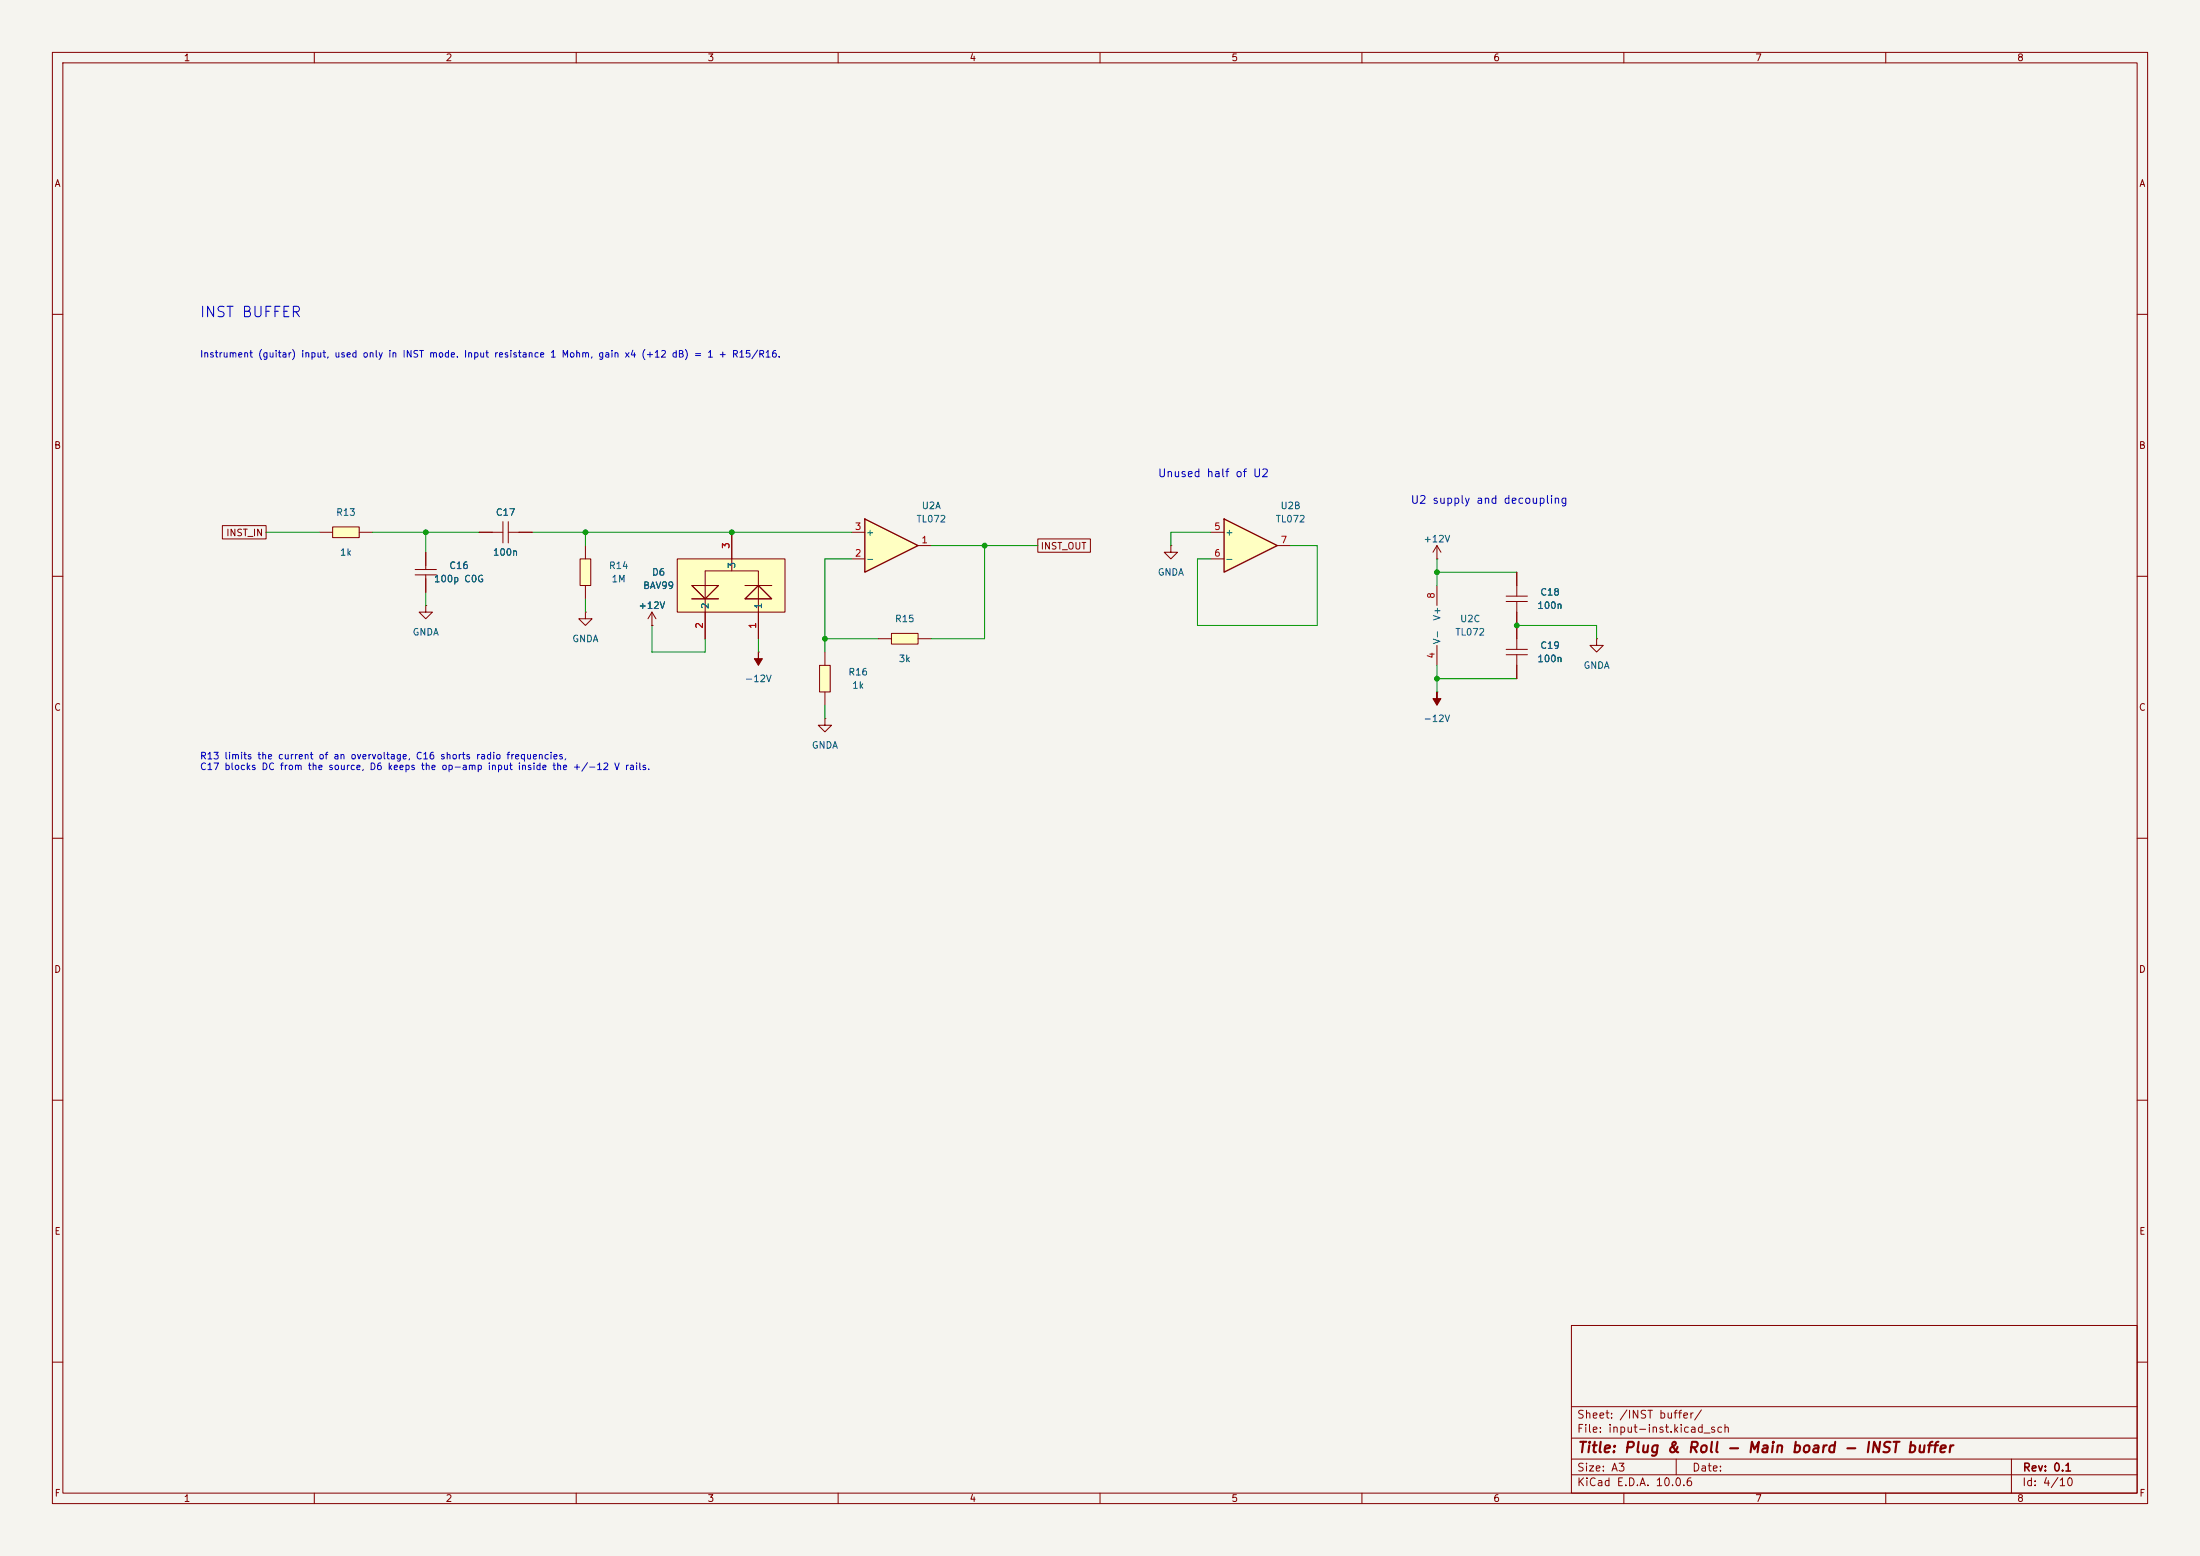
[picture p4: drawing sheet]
(kicad_sch
 (version 20260306)
 (generator "eeschema")
 (generator_version "10.0")
 (paper "A3")
 (title_block
  (title "Plug & Roll - Main board - INST buffer")
  (rev "0.1"))
 (lib_symbols
  (symbol "JLCPCB:0603WAF1001T5E"
   (pin_numbers (hide yes))
   (pin_names (hide yes)) (exclude_from_sim no) (in_bom yes) (on_board yes)
   (in_pos_files yes)
   (duplicate_pin_numbers_are_jumpers no)
   (property "Reference" "R" (at 0 5.08 0) (show_name no) (do_not_autoplace no) (effects (font (size 1.27 1.27))))
   (property "Value" "0603WAF1001T5E" (at 0 -5.08 0) (show_name no) (do_not_autoplace no) (effects (font (size 1.27 1.27))))
   (property "Footprint" "JLCPCB:R0603" (at 0 -7.62 0) (show_name no) (do_not_autoplace no) (hide yes) (effects (font (size 1.27 1.27))))
   (property "Datasheet" "https://lcsc.com/product-detail/Chip-Resistor-Surface-Mount-UniOhm_1KR-1001-1_C21190.html" (at 0 -10.16 0) (show_name no) (do_not_autoplace no) (hide yes) (effects (font (size 1.27 1.27))))
   (property "Description" "1K (1001) 1%" (at 0 0 0) (show_name no) (do_not_autoplace no) (hide yes) (effects (font (size 1.27 1.27))))
   (property "Manufacturer" "UNI-ROYAL" (at 0 -12.7 0) (show_name no) (do_not_autoplace no) (hide yes) (effects (font (size 1.27 1.27))))
   (property "MPN" "0603WAF1001T5E" (at 0 -15.24 0) (show_name no) (do_not_autoplace no) (hide yes) (effects (font (size 1.27 1.27))))
   (property "LCSC Part" "C21190" (at 0 -17.78 0) (show_name no) (do_not_autoplace no) (hide yes) (effects (font (size 1.27 1.27))))
   (property "LCSC" "C21190" (at 0 -25.4 0) (show_name no) (do_not_autoplace no) (hide yes) (effects (font (size 1.27 1.27))))
   (symbol "0603WAF1001T5E_0_1"
    (rectangle (start -2.54 1.02) (end 2.54 -1.02) (stroke (width 0) (type default)) (fill (type background)))
    (pin passive line (at -5.08 0 0) (length 2.54) (name "1" (effects (font (size 1.27 1.27)))) (number "1" (effects (font (size 1.27 1.27)))))
    (pin passive line (at 5.08 0 180) (length 2.54) (name "2" (effects (font (size 1.27 1.27)))) (number "2" (effects (font (size 1.27 1.27))))))
   (embedded_fonts no))
  (symbol "JLCPCB:CC0603KRX7R9BB104"
   (pin_numbers (hide yes))
   (pin_names (hide yes)) (exclude_from_sim no) (in_bom yes) (on_board yes)
   (in_pos_files yes)
   (duplicate_pin_numbers_are_jumpers no)
   (property "Reference" "C" (at 0 5.08 0) (show_name no) (do_not_autoplace no) (effects (font (size 1.27 1.27))))
   (property "Value" "CC0603KRX7R9BB104" (at 0 -5.08 0) (show_name no) (do_not_autoplace no) (effects (font (size 1.27 1.27))))
   (property "Footprint" "JLCPCB:C0603" (at 0 -7.62 0) (show_name no) (do_not_autoplace no) (hide yes) (effects (font (size 1.27 1.27))))
   (property "Datasheet" "https://lcsc.com/product-detail/Multilayer-Ceramic-Capacitors-MLCC-SMD-SMT_100nF-104-10-50V_C14663.html" (at 0 -10.16 0) (show_name no) (do_not_autoplace no) (hide yes) (effects (font (size 1.27 1.27))))
   (property "Description" "100nF (104) 10% 50V" (at 0 0 0) (show_name no) (do_not_autoplace no) (hide yes) (effects (font (size 1.27 1.27))))
   (property "Manufacturer" "YAGEO" (at 0 -12.7 0) (show_name no) (do_not_autoplace no) (hide yes) (effects (font (size 1.27 1.27))))
   (property "MPN" "CC0603KRX7R9BB104" (at 0 -15.24 0) (show_name no) (do_not_autoplace no) (hide yes) (effects (font (size 1.27 1.27))))
   (property "LCSC Part" "C14663" (at 0 -17.78 0) (show_name no) (do_not_autoplace no) (hide yes) (effects (font (size 1.27 1.27))))
   (property "LCSC" "C14663" (at 0 -25.4 0) (show_name no) (do_not_autoplace no) (hide yes) (effects (font (size 1.27 1.27))))
   (symbol "CC0603KRX7R9BB104_0_1"
    (polyline (pts (xy -0.51 0) (xy -2.54 0)) (stroke (width 0) (type default)) (fill (type none)))
    (polyline (pts (xy -0.51 -2.03) (xy -0.51 2.03)) (stroke (width 0) (type default)) (fill (type none)))
    (polyline (pts (xy 0.51 2.03) (xy 0.51 -2.03)) (stroke (width 0) (type default)) (fill (type none)))
    (polyline (pts (xy 2.54 0) (xy 0.51 0)) (stroke (width 0) (type default)) (fill (type none)))
    (pin passive line (at -5.08 0 0) (length 2.54) (name "1" (effects (font (size 1.27 1.27)))) (number "1" (effects (font (size 1.27 1.27)))))
    (pin passive line (at 5.08 0 180) (length 2.54) (name "2" (effects (font (size 1.27 1.27)))) (number "2" (effects (font (size 1.27 1.27))))))
   (embedded_fonts no))
  (symbol "JLCPCB:CL10C101JB8NNNC"
   (pin_numbers (hide yes))
   (pin_names (hide yes)) (exclude_from_sim no) (in_bom yes) (on_board yes)
   (in_pos_files yes)
   (duplicate_pin_numbers_are_jumpers no)
   (property "Reference" "C" (at 0 5.08 0) (show_name no) (do_not_autoplace no) (effects (font (size 1.27 1.27))))
   (property "Value" "CL10C101JB8NNNC" (at 0 -5.08 0) (show_name no) (do_not_autoplace no) (effects (font (size 1.27 1.27))))
   (property "Footprint" "JLCPCB:C0603" (at 0 -7.62 0) (show_name no) (do_not_autoplace no) (hide yes) (effects (font (size 1.27 1.27))))
   (property "Datasheet" "https://lcsc.com/product-detail/Multilayer-Ceramic-Capacitors-MLCC-SMD-SMT_SAMSUNG_CL10C101JB8NNNC_100pF-101-5-50V_C14858.html" (at 0 -10.16 0) (show_name no) (do_not_autoplace no) (hide yes) (effects (font (size 1.27 1.27))))
   (property "Description" "100pF (101) 5% 50V" (at 0 0 0) (show_name no) (do_not_autoplace no) (hide yes) (effects (font (size 1.27 1.27))))
   (property "Manufacturer" "SAMSUNG" (at 0 -12.7 0) (show_name no) (do_not_autoplace no) (hide yes) (effects (font (size 1.27 1.27))))
   (property "MPN" "CL10C101JB8NNNC" (at 0 -15.24 0) (show_name no) (do_not_autoplace no) (hide yes) (effects (font (size 1.27 1.27))))
   (property "LCSC Part" "C14858" (at 0 -17.78 0) (show_name no) (do_not_autoplace no) (hide yes) (effects (font (size 1.27 1.27))))
   (property "LCSC" "C14858" (at 0 -25.4 0) (show_name no) (do_not_autoplace no) (hide yes) (effects (font (size 1.27 1.27))))
   (symbol "CL10C101JB8NNNC_0_1"
    (polyline (pts (xy -1.27 0) (xy -0.51 0)) (stroke (width 0) (type default)) (fill (type none)))
    (polyline (pts (xy -0.51 2.03) (xy -0.51 -2.03)) (stroke (width 0) (type default)) (fill (type none)))
    (polyline (pts (xy 0.51 2.03) (xy 0.51 -2.03)) (stroke (width 0) (type default)) (fill (type none)))
    (polyline (pts (xy 0.51 0) (xy 1.27 0)) (stroke (width 0) (type default)) (fill (type none)))
    (pin passive line (at -3.81 0 0) (length 2.54) (name "1" (effects (font (size 1.27 1.27)))) (number "1" (effects (font (size 1.27 1.27)))))
    (pin passive line (at 3.81 0 180) (length 2.54) (name "2" (effects (font (size 1.27 1.27)))) (number "2" (effects (font (size 1.27 1.27))))))
   (embedded_fonts no))
  (symbol "power:GNDA"
   (power global)
   (pin_numbers (hide yes))
   (pin_names
    (offset 0) (hide yes)) (exclude_from_sim no) (in_bom yes) (on_board yes)
   (in_pos_files yes)
   (duplicate_pin_numbers_are_jumpers no)
   (property "Reference" "#PWR" (at 0 -6.35 0) (show_name no) (do_not_autoplace no) (hide yes) (effects (font (size 1.27 1.27))))
   (property "Value" "GNDA" (at 0 -3.81 0) (show_name no) (do_not_autoplace no) (effects (font (size 1.27 1.27))))
   (property "Footprint" "" (at 0 0 0) (show_name no) (do_not_autoplace no) (hide yes) (effects (font (size 1.27 1.27))))
   (property "Datasheet" "" (at 0 0 0) (show_name no) (do_not_autoplace no) (hide yes) (effects (font (size 1.27 1.27))))
   (property "Description" "Power symbol creates a global label with name \"GNDA\" , analog ground" (at 0 0 0) (show_name no) (do_not_autoplace no) (hide yes) (effects (font (size 1.27 1.27))))
   (symbol "GNDA_0_1"
    (polyline (pts (xy 0 0) (xy 0 -1.27) (xy 1.27 -1.27) (xy 0 -2.54) (xy -1.27 -1.27) (xy 0 -1.27)) (stroke (width 0) (type default)) (fill (type none))))
   (symbol "GNDA_1_1"
    (pin power_in line (at 0 0 270) (length 0) (name "" (effects (font (size 1.27 1.27)))) (number "1" (effects (font (size 1.27 1.27))))))
   (embedded_fonts no))
  (symbol "Amplifier_Operational:TL072"
   (pin_names
    (offset 0.127)) (exclude_from_sim no) (in_bom yes) (on_board yes)
   (in_pos_files yes)
   (duplicate_pin_numbers_are_jumpers no)
   (property "Reference" "U" (at 0 5.08 0) (show_name no) (do_not_autoplace no) (effects (font (size 1.27 1.27)) (justify left)))
   (property "Value" "TL072" (at 0 -5.08 0) (show_name no) (do_not_autoplace no) (effects (font (size 1.27 1.27)) (justify left)))
   (property "Footprint" "" (at 0 0 0) (show_name no) (do_not_autoplace no) (hide yes) (effects (font (size 1.27 1.27))))
   (property "Datasheet" "http://www.ti.com/lit/ds/symlink/tl071.pdf" (at 0 0 0) (show_name no) (do_not_autoplace no) (hide yes) (effects (font (size 1.27 1.27))))
   (property "Description" "Dual Low-Noise JFET-Input Operational Amplifiers, DIP-8/SOIC-8" (at 0 0 0) (show_name no) (do_not_autoplace no) (hide yes) (effects (font (size 1.27 1.27))))
   (property "ki_locked" "" (at 0 0 0) (show_name no) (do_not_autoplace no) (effects (font (size 1.27 1.27))))
   (symbol "TL072_1_1"
    (polyline (pts (xy -5.08 5.08) (xy 5.08 0) (xy -5.08 -5.08) (xy -5.08 5.08)) (stroke (width 0.254) (type default)) (fill (type background)))
    (pin output line (at 7.62 0 180) (length 2.54) (name "" (effects (font (size 1.27 1.27)))) (number "1" (effects (font (size 1.27 1.27)))))
    (pin input line (at -7.62 -2.54 0) (length 2.54) (name "-" (effects (font (size 1.27 1.27)))) (number "2" (effects (font (size 1.27 1.27)))))
    (pin input line (at -7.62 2.54 0) (length 2.54) (name "+" (effects (font (size 1.27 1.27)))) (number "3" (effects (font (size 1.27 1.27))))))
   (symbol "TL072_2_1"
    (polyline (pts (xy -5.08 5.08) (xy 5.08 0) (xy -5.08 -5.08) (xy -5.08 5.08)) (stroke (width 0.254) (type default)) (fill (type background)))
    (pin input line (at -7.62 2.54 0) (length 2.54) (name "+" (effects (font (size 1.27 1.27)))) (number "5" (effects (font (size 1.27 1.27)))))
    (pin input line (at -7.62 -2.54 0) (length 2.54) (name "-" (effects (font (size 1.27 1.27)))) (number "6" (effects (font (size 1.27 1.27)))))
    (pin output line (at 7.62 0 180) (length 2.54) (name "" (effects (font (size 1.27 1.27)))) (number "7" (effects (font (size 1.27 1.27))))))
   (symbol "TL072_3_1"
    (pin power_in line (at -2.54 -7.62 90) (length 3.81) (name "V-" (effects (font (size 1.27 1.27)))) (number "4" (effects (font (size 1.27 1.27)))))
    (pin power_in line (at -2.54 7.62 270) (length 3.81) (name "V+" (effects (font (size 1.27 1.27)))) (number "8" (effects (font (size 1.27 1.27))))))
   (embedded_fonts no))
  (symbol "JLCPCB:0603WAF1004T5E"
   (pin_numbers (hide yes))
   (pin_names (hide yes)) (exclude_from_sim no) (in_bom yes) (on_board yes)
   (in_pos_files yes)
   (duplicate_pin_numbers_are_jumpers no)
   (property "Reference" "R" (at 0 5.08 0) (show_name no) (do_not_autoplace no) (effects (font (size 1.27 1.27))))
   (property "Value" "0603WAF1004T5E" (at 0 -5.08 0) (show_name no) (do_not_autoplace no) (effects (font (size 1.27 1.27))))
   (property "Footprint" "JLCPCB:R0603" (at 0 -7.62 0) (show_name no) (do_not_autoplace no) (hide yes) (effects (font (size 1.27 1.27))))
   (property "Datasheet" "https://lcsc.com/product-detail/Chip-Resistor-Surface-Mount-UniOhm_1MR-1004-1_C22935.html" (at 0 -10.16 0) (show_name no) (do_not_autoplace no) (hide yes) (effects (font (size 1.27 1.27))))
   (property "Description" "1M (1004) 1%" (at 0 0 0) (show_name no) (do_not_autoplace no) (hide yes) (effects (font (size 1.27 1.27))))
   (property "Manufacturer" "UNI-ROYAL" (at 0 -12.7 0) (show_name no) (do_not_autoplace no) (hide yes) (effects (font (size 1.27 1.27))))
   (property "MPN" "0603WAF1004T5E" (at 0 -15.24 0) (show_name no) (do_not_autoplace no) (hide yes) (effects (font (size 1.27 1.27))))
   (property "LCSC Part" "C22935" (at 0 -17.78 0) (show_name no) (do_not_autoplace no) (hide yes) (effects (font (size 1.27 1.27))))
   (property "LCSC" "C22935" (at 0 -25.4 0) (show_name no) (do_not_autoplace no) (hide yes) (effects (font (size 1.27 1.27))))
   (symbol "0603WAF1004T5E_0_1"
    (rectangle (start -2.54 1.02) (end 2.54 -1.02) (stroke (width 0) (type default)) (fill (type background)))
    (pin passive line (at -5.08 0 0) (length 2.54) (name "1" (effects (font (size 1.27 1.27)))) (number "1" (effects (font (size 1.27 1.27)))))
    (pin passive line (at 5.08 0 180) (length 2.54) (name "2" (effects (font (size 1.27 1.27)))) (number "2" (effects (font (size 1.27 1.27))))))
   (embedded_fonts no))
  (symbol "JLCPCB:BAV99,215" (exclude_from_sim no) (in_bom yes) (on_board yes)
   (in_pos_files yes)
   (duplicate_pin_numbers_are_jumpers no)
   (property "Reference" "D" (at 0 15.24 0) (show_name no) (do_not_autoplace no) (effects (font (size 1.27 1.27))))
   (property "Value" "BAV99,215" (at 0 -15.24 0) (show_name no) (do_not_autoplace no) (effects (font (size 1.27 1.27))))
   (property "Footprint" "JLCPCB:SOT-23-3_L2.9-W1.6-P1.90-LS2.8-BR" (at 0 -17.78 0) (show_name no) (do_not_autoplace no) (hide yes) (effects (font (size 1.27 1.27))))
   (property "Datasheet" "https://lcsc.com/product-detail/Switching-Diode_NXP_BAV99_BAV99_C2500.html" (at 0 -20.32 0) (show_name no) (do_not_autoplace no) (hide yes) (effects (font (size 1.27 1.27))))
   (property "Description" "BAV99" (at 0 0 0) (show_name no) (do_not_autoplace no) (hide yes) (effects (font (size 1.27 1.27))))
   (property "Manufacturer" "Nexperia" (at 0 -22.86 0) (show_name no) (do_not_autoplace no) (hide yes) (effects (font (size 1.27 1.27))))
   (property "MPN" "BAV99,215" (at 0 -25.4 0) (show_name no) (do_not_autoplace no) (hide yes) (effects (font (size 1.27 1.27))))
   (property "LCSC Part" "C2500" (at 0 -27.94 0) (show_name no) (do_not_autoplace no) (hide yes) (effects (font (size 1.27 1.27))))
   (property "LCSC" "C2500" (at 0 -35.56 0) (show_name no) (do_not_autoplace no) (hide yes) (effects (font (size 1.27 1.27))))
   (symbol "BAV99,215_0_1"
    (rectangle (start -10.16 5.08) (end 10.41 -5.08) (stroke (width 0) (type default)) (fill (type background)))
    (polyline (pts (xy -7.62 0) (xy -2.54 0)) (stroke (width 0) (type default)) (fill (type none)))
    (polyline (pts (xy -7.62 0) (xy -2.54 0)) (stroke (width 0) (type default)) (fill (type none)))
    (polyline (pts (xy -5.08 -5.08) (xy -5.08 2.79) (xy 5.08 2.79)) (stroke (width 0) (type default)) (fill (type none)))
    (polyline (pts (xy -2.54 -2.54) (xy -5.08 0) (xy -7.62 -2.54) (xy -2.54 -2.54)) (stroke (width 0) (type default)) (fill (type background)))
    (polyline (pts (xy -2.54 -2.54) (xy -5.08 0) (xy -7.62 -2.54) (xy -2.54 -2.54)) (stroke (width 0) (type default)) (fill (type background)))
    (polyline (pts (xy 0 5.08) (xy 0 2.79)) (stroke (width 0) (type default)) (fill (type none)))
    (polyline (pts (xy 2.54 0) (xy 5.08 -2.54) (xy 7.62 0) (xy 2.54 0)) (stroke (width 0) (type default)) (fill (type background)))
    (polyline (pts (xy 2.54 0) (xy 5.08 -2.54) (xy 7.62 0) (xy 2.54 0)) (stroke (width 0) (type default)) (fill (type background)))
    (polyline (pts (xy 5.08 2.79) (xy 5.08 -5.08)) (stroke (width 0) (type default)) (fill (type none)))
    (polyline (pts (xy 7.62 -2.54) (xy 2.54 -2.54)) (stroke (width 0) (type default)) (fill (type none)))
    (polyline (pts (xy 7.62 -2.54) (xy 2.54 -2.54)) (stroke (width 0) (type default)) (fill (type none)))
    (pin passive line (at -5.08 -10.16 90) (length 5.08) (name "1" (effects (font (size 1.27 1.27)))) (number "1" (effects (font (size 1.27 1.27)))))
    (pin passive line (at 5.08 -10.16 90) (length 5.08) (name "2" (effects (font (size 1.27 1.27)))) (number "2" (effects (font (size 1.27 1.27)))))
    (pin passive line (at 0 10.16 270) (length 5.08) (name "3" (effects (font (size 1.27 1.27)))) (number "3" (effects (font (size 1.27 1.27))))))
   (embedded_fonts no))
  (symbol "power:-12V"
   (power global)
   (pin_numbers (hide yes))
   (pin_names
    (offset 0) (hide yes)) (exclude_from_sim no) (in_bom yes) (on_board yes)
   (in_pos_files yes)
   (duplicate_pin_numbers_are_jumpers no)
   (property "Reference" "#PWR" (at 0 -3.81 0) (show_name no) (do_not_autoplace no) (hide yes) (effects (font (size 1.27 1.27))))
   (property "Value" "-12V" (at 0 3.556 0) (show_name no) (do_not_autoplace no) (effects (font (size 1.27 1.27))))
   (property "Footprint" "" (at 0 0 0) (show_name no) (do_not_autoplace no) (hide yes) (effects (font (size 1.27 1.27))))
   (property "Datasheet" "" (at 0 0 0) (show_name no) (do_not_autoplace no) (hide yes) (effects (font (size 1.27 1.27))))
   (property "Description" "Power symbol creates a global label with name \"-12V\"" (at 0 0 0) (show_name no) (do_not_autoplace no) (hide yes) (effects (font (size 1.27 1.27))))
   (symbol "-12V_0_0"
    (pin power_in line (at 0 0 90) (length 0) (name "" (effects (font (size 1.27 1.27)))) (number "1" (effects (font (size 1.27 1.27))))))
   (symbol "-12V_0_1"
    (polyline (pts (xy 0 0) (xy 0 1.27) (xy 0.762 1.27) (xy 0 2.54) (xy -0.762 1.27) (xy 0 1.27)) (stroke (width 0) (type default)) (fill (type outline))))
   (embedded_fonts no))
  (symbol "power:+12V"
   (power global)
   (pin_numbers (hide yes))
   (pin_names
    (offset 0) (hide yes)) (exclude_from_sim no) (in_bom yes) (on_board yes)
   (in_pos_files yes)
   (duplicate_pin_numbers_are_jumpers no)
   (property "Reference" "#PWR" (at 0 -3.81 0) (show_name no) (do_not_autoplace no) (hide yes) (effects (font (size 1.27 1.27))))
   (property "Value" "+12V" (at 0 3.556 0) (show_name no) (do_not_autoplace no) (effects (font (size 1.27 1.27))))
   (property "Footprint" "" (at 0 0 0) (show_name no) (do_not_autoplace no) (hide yes) (effects (font (size 1.27 1.27))))
   (property "Datasheet" "" (at 0 0 0) (show_name no) (do_not_autoplace no) (hide yes) (effects (font (size 1.27 1.27))))
   (property "Description" "Power symbol creates a global label with name \"+12V\"" (at 0 0 0) (show_name no) (do_not_autoplace no) (hide yes) (effects (font (size 1.27 1.27))))
   (symbol "+12V_0_1"
    (polyline (pts (xy -0.762 1.27) (xy 0 2.54)) (stroke (width 0) (type default)) (fill (type none)))
    (polyline (pts (xy 0 2.54) (xy 0.762 1.27)) (stroke (width 0) (type default)) (fill (type none)))
    (polyline (pts (xy 0 0) (xy 0 2.54)) (stroke (width 0) (type default)) (fill (type none))))
   (symbol "+12V_1_1"
    (pin power_in line (at 0 0 90) (length 0) (name "" (effects (font (size 1.27 1.27)))) (number "1" (effects (font (size 1.27 1.27))))))
   (embedded_fonts no))
  (symbol "JLCPCB:0603WAF3001T5E"
   (pin_numbers (hide yes))
   (pin_names (hide yes)) (exclude_from_sim no) (in_bom yes) (on_board yes)
   (in_pos_files yes)
   (duplicate_pin_numbers_are_jumpers no)
   (property "Reference" "R" (at 0 5.08 0) (show_name no) (do_not_autoplace no) (effects (font (size 1.27 1.27))))
   (property "Value" "0603WAF3001T5E" (at 0 -5.08 0) (show_name no) (do_not_autoplace no) (effects (font (size 1.27 1.27))))
   (property "Footprint" "JLCPCB:R0603" (at 0 -7.62 0) (show_name no) (do_not_autoplace no) (hide yes) (effects (font (size 1.27 1.27))))
   (property "Datasheet" "https://lcsc.com/product-detail/Chip-Resistor-Surface-Mount-UniOhm_3KR-3001-1_C4211.html" (at 0 -10.16 0) (show_name no) (do_not_autoplace no) (hide yes) (effects (font (size 1.27 1.27))))
   (property "Description" "3K (3001) 1%" (at 0 0 0) (show_name no) (do_not_autoplace no) (hide yes) (effects (font (size 1.27 1.27))))
   (property "Manufacturer" "UNI-ROYAL" (at 0 -12.7 0) (show_name no) (do_not_autoplace no) (hide yes) (effects (font (size 1.27 1.27))))
   (property "MPN" "0603WAF3001T5E" (at 0 -15.24 0) (show_name no) (do_not_autoplace no) (hide yes) (effects (font (size 1.27 1.27))))
   (property "LCSC Part" "C4211" (at 0 -17.78 0) (show_name no) (do_not_autoplace no) (hide yes) (effects (font (size 1.27 1.27))))
   (property "LCSC" "C4211" (at 0 -25.4 0) (show_name no) (do_not_autoplace no) (hide yes) (effects (font (size 1.27 1.27))))
   (symbol "0603WAF3001T5E_0_1"
    (rectangle (start -2.54 1.02) (end 2.54 -1.02) (stroke (width 0) (type default)) (fill (type background)))
    (pin passive line (at -5.08 0 0) (length 2.54) (name "1" (effects (font (size 1.27 1.27)))) (number "1" (effects (font (size 1.27 1.27)))))
    (pin passive line (at 5.08 0 180) (length 2.54) (name "2" (effects (font (size 1.27 1.27)))) (number "2" (effects (font (size 1.27 1.27))))))
   (embedded_fonts no)))
 (text "INST BUFFER"
  (exclude_from_sim no)
  (at 38.1 60.96 0)
  (effects (font (size 2.0 2.0)) (justify left bottom)))
 (text "Instrument (guitar) input, used only in INST mode. Input resistance 1 Mohm, gain x4 (+12 dB) = 1 + R15/R16."
  (exclude_from_sim no)
  (at 38.1 68.58 0)
  (effects (font (size 1.27 1.27)) (justify left bottom)))
 (global_label "INST_IN"
  (shape passive)
  (at 50.8 101.6 180)
  (effects (font (size 1.27 1.27)) (justify right))
  (property "Intersheetrefs" "${INTERSHEET_REFS}" (at 50.8 101.6 0) (effects (font (size 1.27 1.27)) (justify right) (hide yes))))
 (wire
  (pts (xy 50.8 101.6) (xy 60.96 101.6))
  (stroke (width 0) (type default)))
 (wire
  (pts (xy 71.12 101.6) (xy 91.44 101.6))
  (stroke (width 0) (type default)))
 (junction
  (at 81.28 101.6)
  (diameter 0)
  (color 0 0 0 0))
 (wire
  (pts (xy 81.28 101.6) (xy 81.28 105.41))
  (stroke (width 0) (type default)))
 (wire
  (pts (xy 81.28 113.03) (xy 81.28 115.57))
  (stroke (width 0) (type default)))
 (wire
  (pts (xy 101.6 101.6) (xy 111.76 101.6))
  (stroke (width 0) (type default)))
 (wire
  (pts (xy 111.76 101.6) (xy 139.7 101.6))
  (stroke (width 0) (type default)))
 (wire
  (pts (xy 139.7 101.6) (xy 162.56 101.6))
  (stroke (width 0) (type default)))
 (junction
  (at 111.76 101.6)
  (diameter 0)
  (color 0 0 0 0))
 (wire
  (pts (xy 111.76 101.6) (xy 111.76 104.14))
  (stroke (width 0) (type default)))
 (wire
  (pts (xy 111.76 114.3) (xy 111.76 116.84))
  (stroke (width 0) (type default)))
 (junction
  (at 139.7 101.6)
  (diameter 0)
  (color 0 0 0 0))
 (wire
  (pts (xy 144.78 121.92) (xy 144.78 124.46))
  (stroke (width 0) (type default)))
 (wire
  (pts (xy 134.62 121.92) (xy 134.62 124.46))
  (stroke (width 0) (type default)))
 (wire
  (pts (xy 134.62 124.46) (xy 124.46 124.46))
  (stroke (width 0) (type default)))
 (wire
  (pts (xy 124.46 124.46) (xy 124.46 119.38))
  (stroke (width 0) (type default)))
 (wire
  (pts (xy 177.8 104.14) (xy 187.96 104.14))
  (stroke (width 0) (type default)))
 (wire
  (pts (xy 187.96 104.14) (xy 198.12 104.14))
  (stroke (width 0) (type default)))
 (junction
  (at 187.96 104.14)
  (diameter 0)
  (color 0 0 0 0))
 (global_label "INST_OUT"
  (shape passive)
  (at 198.12 104.14 0)
  (effects (font (size 1.27 1.27)) (justify left))
  (property "Intersheetrefs" "${INTERSHEET_REFS}" (at 198.12 104.14 0) (effects (font (size 1.27 1.27)) (justify left) (hide yes))))
 (wire
  (pts (xy 187.96 104.14) (xy 187.96 121.92))
  (stroke (width 0) (type default)))
 (wire
  (pts (xy 187.96 121.92) (xy 177.8 121.92))
  (stroke (width 0) (type default)))
 (wire
  (pts (xy 167.64 121.92) (xy 157.48 121.92))
  (stroke (width 0) (type default)))
 (wire
  (pts (xy 157.48 121.92) (xy 157.48 106.68))
  (stroke (width 0) (type default)))
 (wire
  (pts (xy 157.48 106.68) (xy 162.56 106.68))
  (stroke (width 0) (type default)))
 (junction
  (at 157.48 121.92)
  (diameter 0)
  (color 0 0 0 0))
 (wire
  (pts (xy 157.48 121.92) (xy 157.48 124.46))
  (stroke (width 0) (type default)))
 (wire
  (pts (xy 157.48 134.62) (xy 157.48 137.16))
  (stroke (width 0) (type default)))
 (text "R13 limits the current of an overvoltage, C16 shorts radio frequencies,\nC17 blocks DC from the source, D6 keeps the op-amp input inside the +/-12 V rails."
  (exclude_from_sim no)
  (at 38.1 147.32 0)
  (effects (font (size 1.27 1.27)) (justify left bottom)))
 (text "Unused half of U2"
  (exclude_from_sim no)
  (at 220.98 91.44 0)
  (effects (font (size 1.5 1.5)) (justify left bottom)))
 (wire
  (pts (xy 231.14 101.6) (xy 223.52 101.6))
  (stroke (width 0) (type default)))
 (wire
  (pts (xy 223.52 101.6) (xy 223.52 104.14))
  (stroke (width 0) (type default)))
 (wire
  (pts (xy 231.14 106.68) (xy 228.6 106.68))
  (stroke (width 0) (type default)))
 (wire
  (pts (xy 228.6 106.68) (xy 228.6 119.38))
  (stroke (width 0) (type default)))
 (wire
  (pts (xy 228.6 119.38) (xy 251.46 119.38))
  (stroke (width 0) (type default)))
 (wire
  (pts (xy 251.46 119.38) (xy 251.46 104.14))
  (stroke (width 0) (type default)))
 (wire
  (pts (xy 251.46 104.14) (xy 246.38 104.14))
  (stroke (width 0) (type default)))
 (text "U2 supply and decoupling"
  (exclude_from_sim no)
  (at 269.24 96.52 0)
  (effects (font (size 1.5 1.5)) (justify left bottom)))
 (wire
  (pts (xy 274.32 111.76) (xy 274.32 109.22))
  (stroke (width 0) (type default)))
 (wire
  (pts (xy 274.32 109.22) (xy 289.56 109.22))
  (stroke (width 0) (type default)))
 (wire
  (pts (xy 274.32 109.22) (xy 274.32 106.68))
  (stroke (width 0) (type default)))
 (junction
  (at 274.32 109.22)
  (diameter 0)
  (color 0 0 0 0))
 (wire
  (pts (xy 274.32 127) (xy 274.32 129.54))
  (stroke (width 0) (type default)))
 (wire
  (pts (xy 274.32 129.54) (xy 289.56 129.54))
  (stroke (width 0) (type default)))
 (wire
  (pts (xy 274.32 129.54) (xy 274.32 132.08))
  (stroke (width 0) (type default)))
 (junction
  (at 274.32 129.54)
  (diameter 0)
  (color 0 0 0 0))
 (wire
  (pts (xy 289.56 119.38) (xy 304.8 119.38))
  (stroke (width 0) (type default)))
 (wire
  (pts (xy 304.8 119.38) (xy 304.8 121.92))
  (stroke (width 0) (type default)))
 (junction
  (at 289.56 119.38)
  (diameter 0)
  (color 0 0 0 0))
 (symbol
  (lib_id "JLCPCB:0603WAF1001T5E")
  (at 66.04 101.6 0)
  (unit 1)
  (exclude_from_sim no)
  (in_bom yes)
  (on_board yes)
  (dnp no)
  (property "Reference" "R13" (at 66.04 97.79 0) (effects (font (size 1.27 1.27))))
  (property "Value" "1k" (at 66.04 105.41 0) (effects (font (size 1.27 1.27))))
  (property "Footprint" "JLCPCB:R0603" (at 66.04 101.6 0) (hide yes) (effects (font (size 1.27 1.27))))
  (property "Datasheet" "https://lcsc.com/product-detail/Chip-Resistor-Surface-Mount-UniOhm_1KR-1001-1_C21190.html" (at 66.04 101.6 0) (hide yes) (effects (font (size 1.27 1.27))))
  (property "Description" "1K (1001) 1%" (at 66.04 101.6 0) (hide yes) (effects (font (size 1.27 1.27))))
  (property "Manufacturer" "UNI-ROYAL" (at 66.04 101.6 0) (hide yes) (effects (font (size 1.27 1.27))))
  (property "MPN" "0603WAF1001T5E" (at 66.04 101.6 0) (hide yes) (effects (font (size 1.27 1.27))))
  (property "LCSC Part" "C21190" (at 66.04 101.6 0) (hide yes) (effects (font (size 1.27 1.27))))
  (property "LCSC" "C21190" (at 66.04 101.6 0) (hide yes) (effects (font (size 1.27 1.27))))
  (pin "1")
  (pin "2"))
 (symbol
  (lib_id "JLCPCB:CC0603KRX7R9BB104")
  (at 96.52 101.6 0)
  (unit 1)
  (exclude_from_sim no)
  (in_bom yes)
  (on_board yes)
  (dnp no)
  (property "Reference" "C17" (at 96.52 97.79 0) (effects (font (size 1.27 1.27))))
  (property "Value" "100n" (at 96.52 105.41 0) (effects (font (size 1.27 1.27))))
  (property "Footprint" "JLCPCB:C0603" (at 96.52 101.6 0) (hide yes) (effects (font (size 1.27 1.27))))
  (property "Datasheet" "https://lcsc.com/product-detail/Multilayer-Ceramic-Capacitors-MLCC-SMD-SMT_100nF-104-10-50V_C14663.html" (at 96.52 101.6 0) (hide yes) (effects (font (size 1.27 1.27))))
  (property "Description" "100nF (104) 10% 50V" (at 96.52 101.6 0) (hide yes) (effects (font (size 1.27 1.27))))
  (property "Manufacturer" "YAGEO" (at 96.52 101.6 0) (hide yes) (effects (font (size 1.27 1.27))))
  (property "MPN" "CC0603KRX7R9BB104" (at 96.52 101.6 0) (hide yes) (effects (font (size 1.27 1.27))))
  (property "LCSC Part" "C14663" (at 96.52 101.6 0) (hide yes) (effects (font (size 1.27 1.27))))
  (property "LCSC" "C14663" (at 96.52 101.6 0) (hide yes) (effects (font (size 1.27 1.27))))
  (pin "1")
  (pin "2"))
 (symbol
  (lib_id "JLCPCB:CL10C101JB8NNNC")
  (at 81.28 109.22 90)
  (unit 1)
  (exclude_from_sim no)
  (in_bom yes)
  (on_board yes)
  (dnp no)
  (property "Reference" "C16" (at 87.63 107.95 90) (effects (font (size 1.27 1.27))))
  (property "Value" "100p C0G" (at 87.63 110.49 90) (effects (font (size 1.27 1.27))))
  (property "Footprint" "JLCPCB:C0603" (at 81.28 109.22 0) (hide yes) (effects (font (size 1.27 1.27))))
  (property "Datasheet" "https://lcsc.com/product-detail/Multilayer-Ceramic-Capacitors-MLCC-SMD-SMT_SAMSUNG_CL10C101JB8NNNC_100pF-101-5-50V_C14858.html" (at 81.28 109.22 0) (hide yes) (effects (font (size 1.27 1.27))))
  (property "Description" "100pF (101) 5% 50V" (at 81.28 109.22 0) (hide yes) (effects (font (size 1.27 1.27))))
  (property "Manufacturer" "SAMSUNG" (at 81.28 109.22 0) (hide yes) (effects (font (size 1.27 1.27))))
  (property "MPN" "CL10C101JB8NNNC" (at 81.28 109.22 0) (hide yes) (effects (font (size 1.27 1.27))))
  (property "LCSC Part" "C14858" (at 81.28 109.22 0) (hide yes) (effects (font (size 1.27 1.27))))
  (property "LCSC" "C14858" (at 81.28 109.22 0) (hide yes) (effects (font (size 1.27 1.27))))
  (pin "1")
  (pin "2"))
 (symbol
  (lib_id "power:GNDA")
  (at 81.28 115.57 0)
  (unit 1)
  (exclude_from_sim no)
  (in_bom yes)
  (on_board yes)
  (dnp no)
  (property "Reference" "#PWR201" (at 81.28 111.76 0) (hide yes) (effects (font (size 1.27 1.27))))
  (property "Value" "GNDA" (at 81.28 120.65 0) (effects (font (size 1.27 1.27))))
  (property "Footprint" "" (at 81.28 115.57 0) (hide yes) (effects (font (size 1.27 1.27))))
  (property "Datasheet" "" (at 81.28 115.57 0) (hide yes) (effects (font (size 1.27 1.27))))
  (property "Description" "Power symbol creates a global label with name \\\"GNDA\\\" , analog ground" (at 81.28 115.57 0) (hide yes) (effects (font (size 1.27 1.27))))
  (pin "1"))
 (symbol
  (lib_id "Amplifier_Operational:TL072")
  (at 170.18 104.14 0)
  (unit 1)
  (exclude_from_sim no)
  (in_bom yes)
  (on_board yes)
  (dnp no)
  (property "Reference" "U2" (at 177.8 96.52 0) (effects (font (size 1.27 1.27))))
  (property "Value" "TL072" (at 177.8 99.06 0) (effects (font (size 1.27 1.27))))
  (property "Footprint" "JLCPCB:SOIC-8_L5.0-W4.0-P1.27-LS6.0-BL" (at 170.18 104.14 0) (hide yes) (effects (font (size 1.27 1.27))))
  (property "Datasheet" "http://www.ti.com/lit/ds/symlink/tl071.pdf" (at 170.18 104.14 0) (hide yes) (effects (font (size 1.27 1.27))))
  (property "Description" "Dual Low-Noise JFET-Input Operational Amplifiers, DIP-8/SOIC-8" (at 170.18 104.14 0) (hide yes) (effects (font (size 1.27 1.27))))
  (property "LCSC" "C6961" (at 170.18 104.14 0) (hide yes) (effects (font (size 1.27 1.27))))
  (property "MPN" "TL072CDT" (at 170.18 104.14 0) (hide yes) (effects (font (size 1.27 1.27))))
  (property "Manufacturer" "STMicroelectronics" (at 170.18 104.14 0) (hide yes) (effects (font (size 1.27 1.27))))
  (pin "1")
  (pin "2")
  (pin "3"))
 (symbol
  (lib_id "JLCPCB:0603WAF1004T5E")
  (at 111.76 109.22 90)
  (unit 1)
  (exclude_from_sim no)
  (in_bom yes)
  (on_board yes)
  (dnp no)
  (property "Reference" "R14" (at 118.11 107.95 90) (effects (font (size 1.27 1.27))))
  (property "Value" "1M" (at 118.11 110.49 90) (effects (font (size 1.27 1.27))))
  (property "Footprint" "JLCPCB:R0603" (at 111.76 109.22 0) (hide yes) (effects (font (size 1.27 1.27))))
  (property "Datasheet" "https://lcsc.com/product-detail/Chip-Resistor-Surface-Mount-UniOhm_1MR-1004-1_C22935.html" (at 111.76 109.22 0) (hide yes) (effects (font (size 1.27 1.27))))
  (property "Description" "1M (1004) 1%" (at 111.76 109.22 0) (hide yes) (effects (font (size 1.27 1.27))))
  (property "Manufacturer" "UNI-ROYAL" (at 111.76 109.22 0) (hide yes) (effects (font (size 1.27 1.27))))
  (property "MPN" "0603WAF1004T5E" (at 111.76 109.22 0) (hide yes) (effects (font (size 1.27 1.27))))
  (property "LCSC Part" "C22935" (at 111.76 109.22 0) (hide yes) (effects (font (size 1.27 1.27))))
  (property "LCSC" "C22935" (at 111.76 109.22 0) (hide yes) (effects (font (size 1.27 1.27))))
  (pin "1")
  (pin "2"))
 (symbol
  (lib_id "power:GNDA")
  (at 111.76 116.84 0)
  (unit 1)
  (exclude_from_sim no)
  (in_bom yes)
  (on_board yes)
  (dnp no)
  (property "Reference" "#PWR202" (at 111.76 113.03 0) (hide yes) (effects (font (size 1.27 1.27))))
  (property "Value" "GNDA" (at 111.76 121.92 0) (effects (font (size 1.27 1.27))))
  (property "Footprint" "" (at 111.76 116.84 0) (hide yes) (effects (font (size 1.27 1.27))))
  (property "Datasheet" "" (at 111.76 116.84 0) (hide yes) (effects (font (size 1.27 1.27))))
  (property "Description" "Power symbol creates a global label with name \\\"GNDA\\\" , analog ground" (at 111.76 116.84 0) (hide yes) (effects (font (size 1.27 1.27))))
  (pin "1"))
 (symbol
  (lib_id "JLCPCB:BAV99,215")
  (at 139.7 111.76 0)
  (mirror y)
  (unit 1)
  (exclude_from_sim no)
  (in_bom yes)
  (on_board yes)
  (dnp no)
  (property "Reference" "D6" (at 125.73 109.22 0) (effects (font (size 1.27 1.27))))
  (property "Value" "BAV99" (at 125.73 111.76 0) (effects (font (size 1.27 1.27))))
  (property "Footprint" "JLCPCB:SOT-23-3_L2.9-W1.6-P1.90-LS2.8-BR" (at 139.7 111.76 0) (hide yes) (effects (font (size 1.27 1.27))))
  (property "Datasheet" "https://lcsc.com/product-detail/Switching-Diode_NXP_BAV99_BAV99_C2500.html" (at 139.7 111.76 0) (hide yes) (effects (font (size 1.27 1.27))))
  (property "Description" "BAV99" (at 139.7 111.76 0) (hide yes) (effects (font (size 1.27 1.27))))
  (property "Manufacturer" "Nexperia" (at 139.7 111.76 0) (hide yes) (effects (font (size 1.27 1.27))))
  (property "MPN" "BAV99,215" (at 139.7 111.76 0) (hide yes) (effects (font (size 1.27 1.27))))
  (property "LCSC Part" "C2500" (at 139.7 111.76 0) (hide yes) (effects (font (size 1.27 1.27))))
  (property "LCSC" "C2500" (at 139.7 111.76 0) (hide yes) (effects (font (size 1.27 1.27))))
  (pin "1")
  (pin "2")
  (pin "3"))
 (symbol
  (lib_id "power:-12V")
  (at 144.78 124.46 180)
  (unit 1)
  (exclude_from_sim no)
  (in_bom yes)
  (on_board yes)
  (dnp no)
  (property "Reference" "#PWR203" (at 144.78 120.65 0) (hide yes) (effects (font (size 1.27 1.27))))
  (property "Value" "-12V" (at 144.78 129.54 0) (effects (font (size 1.27 1.27))))
  (property "Footprint" "" (at 144.78 124.46 0) (hide yes) (effects (font (size 1.27 1.27))))
  (property "Datasheet" "" (at 144.78 124.46 0) (hide yes) (effects (font (size 1.27 1.27))))
  (property "Description" "Power symbol creates a global label with name \\\"-12V\\\"" (at 144.78 124.46 0) (hide yes) (effects (font (size 1.27 1.27))))
  (pin "1"))
 (symbol
  (lib_id "power:+12V")
  (at 124.46 119.38 0)
  (unit 1)
  (exclude_from_sim no)
  (in_bom yes)
  (on_board yes)
  (dnp no)
  (property "Reference" "#PWR204" (at 124.46 115.57 0) (hide yes) (effects (font (size 1.27 1.27))))
  (property "Value" "+12V" (at 124.46 115.57 0) (effects (font (size 1.27 1.27))))
  (property "Footprint" "" (at 124.46 119.38 0) (hide yes) (effects (font (size 1.27 1.27))))
  (property "Datasheet" "" (at 124.46 119.38 0) (hide yes) (effects (font (size 1.27 1.27))))
  (property "Description" "Power symbol creates a global label with name \\\"+12V\\\"" (at 124.46 119.38 0) (hide yes) (effects (font (size 1.27 1.27))))
  (pin "1"))
 (symbol
  (lib_id "JLCPCB:0603WAF3001T5E")
  (at 172.72 121.92 0)
  (unit 1)
  (exclude_from_sim no)
  (in_bom yes)
  (on_board yes)
  (dnp no)
  (property "Reference" "R15" (at 172.72 118.11 0) (effects (font (size 1.27 1.27))))
  (property "Value" "3k" (at 172.72 125.73 0) (effects (font (size 1.27 1.27))))
  (property "Footprint" "JLCPCB:R0603" (at 172.72 121.92 0) (hide yes) (effects (font (size 1.27 1.27))))
  (property "Datasheet" "https://lcsc.com/product-detail/Chip-Resistor-Surface-Mount-UniOhm_3KR-3001-1_C4211.html" (at 172.72 121.92 0) (hide yes) (effects (font (size 1.27 1.27))))
  (property "Description" "3K (3001) 1%" (at 172.72 121.92 0) (hide yes) (effects (font (size 1.27 1.27))))
  (property "Manufacturer" "UNI-ROYAL" (at 172.72 121.92 0) (hide yes) (effects (font (size 1.27 1.27))))
  (property "MPN" "0603WAF3001T5E" (at 172.72 121.92 0) (hide yes) (effects (font (size 1.27 1.27))))
  (property "LCSC Part" "C4211" (at 172.72 121.92 0) (hide yes) (effects (font (size 1.27 1.27))))
  (property "LCSC" "C4211" (at 172.72 121.92 0) (hide yes) (effects (font (size 1.27 1.27))))
  (pin "1")
  (pin "2"))
 (symbol
  (lib_id "JLCPCB:0603WAF1001T5E")
  (at 157.48 129.54 90)
  (unit 1)
  (exclude_from_sim no)
  (in_bom yes)
  (on_board yes)
  (dnp no)
  (property "Reference" "R16" (at 163.83 128.27 90) (effects (font (size 1.27 1.27))))
  (property "Value" "1k" (at 163.83 130.81 90) (effects (font (size 1.27 1.27))))
  (property "Footprint" "JLCPCB:R0603" (at 157.48 129.54 0) (hide yes) (effects (font (size 1.27 1.27))))
  (property "Datasheet" "https://lcsc.com/product-detail/Chip-Resistor-Surface-Mount-UniOhm_1KR-1001-1_C21190.html" (at 157.48 129.54 0) (hide yes) (effects (font (size 1.27 1.27))))
  (property "Description" "1K (1001) 1%" (at 157.48 129.54 0) (hide yes) (effects (font (size 1.27 1.27))))
  (property "Manufacturer" "UNI-ROYAL" (at 157.48 129.54 0) (hide yes) (effects (font (size 1.27 1.27))))
  (property "MPN" "0603WAF1001T5E" (at 157.48 129.54 0) (hide yes) (effects (font (size 1.27 1.27))))
  (property "LCSC Part" "C21190" (at 157.48 129.54 0) (hide yes) (effects (font (size 1.27 1.27))))
  (property "LCSC" "C21190" (at 157.48 129.54 0) (hide yes) (effects (font (size 1.27 1.27))))
  (pin "1")
  (pin "2"))
 (symbol
  (lib_id "power:GNDA")
  (at 157.48 137.16 0)
  (unit 1)
  (exclude_from_sim no)
  (in_bom yes)
  (on_board yes)
  (dnp no)
  (property "Reference" "#PWR205" (at 157.48 133.35 0) (hide yes) (effects (font (size 1.27 1.27))))
  (property "Value" "GNDA" (at 157.48 142.24 0) (effects (font (size 1.27 1.27))))
  (property "Footprint" "" (at 157.48 137.16 0) (hide yes) (effects (font (size 1.27 1.27))))
  (property "Datasheet" "" (at 157.48 137.16 0) (hide yes) (effects (font (size 1.27 1.27))))
  (property "Description" "Power symbol creates a global label with name \\\"GNDA\\\" , analog ground" (at 157.48 137.16 0) (hide yes) (effects (font (size 1.27 1.27))))
  (pin "1"))
 (symbol
  (lib_id "Amplifier_Operational:TL072")
  (at 238.76 104.14 0)
  (unit 2)
  (exclude_from_sim no)
  (in_bom yes)
  (on_board yes)
  (dnp no)
  (property "Reference" "U2" (at 246.38 96.52 0) (effects (font (size 1.27 1.27))))
  (property "Value" "TL072" (at 246.38 99.06 0) (effects (font (size 1.27 1.27))))
  (property "Footprint" "JLCPCB:SOIC-8_L5.0-W4.0-P1.27-LS6.0-BL" (at 238.76 104.14 0) (hide yes) (effects (font (size 1.27 1.27))))
  (property "Datasheet" "http://www.ti.com/lit/ds/symlink/tl071.pdf" (at 238.76 104.14 0) (hide yes) (effects (font (size 1.27 1.27))))
  (property "Description" "Dual Low-Noise JFET-Input Operational Amplifiers, DIP-8/SOIC-8" (at 238.76 104.14 0) (hide yes) (effects (font (size 1.27 1.27))))
  (property "LCSC" "C6961" (at 238.76 104.14 0) (hide yes) (effects (font (size 1.27 1.27))))
  (property "MPN" "TL072CDT" (at 238.76 104.14 0) (hide yes) (effects (font (size 1.27 1.27))))
  (property "Manufacturer" "STMicroelectronics" (at 238.76 104.14 0) (hide yes) (effects (font (size 1.27 1.27))))
  (pin "5")
  (pin "6")
  (pin "7"))
 (symbol
  (lib_id "power:GNDA")
  (at 223.52 104.14 0)
  (unit 1)
  (exclude_from_sim no)
  (in_bom yes)
  (on_board yes)
  (dnp no)
  (property "Reference" "#PWR206" (at 223.52 100.33 0) (hide yes) (effects (font (size 1.27 1.27))))
  (property "Value" "GNDA" (at 223.52 109.22 0) (effects (font (size 1.27 1.27))))
  (property "Footprint" "" (at 223.52 104.14 0) (hide yes) (effects (font (size 1.27 1.27))))
  (property "Datasheet" "" (at 223.52 104.14 0) (hide yes) (effects (font (size 1.27 1.27))))
  (property "Description" "Power symbol creates a global label with name \\\"GNDA\\\" , analog ground" (at 223.52 104.14 0) (hide yes) (effects (font (size 1.27 1.27))))
  (pin "1"))
 (symbol
  (lib_id "Amplifier_Operational:TL072")
  (at 276.86 119.38 0)
  (unit 3)
  (exclude_from_sim no)
  (in_bom yes)
  (on_board yes)
  (dnp no)
  (property "Reference" "U2" (at 280.67 118.11 0) (effects (font (size 1.27 1.27))))
  (property "Value" "TL072" (at 280.67 120.65 0) (effects (font (size 1.27 1.27))))
  (property "Footprint" "JLCPCB:SOIC-8_L5.0-W4.0-P1.27-LS6.0-BL" (at 276.86 119.38 0) (hide yes) (effects (font (size 1.27 1.27))))
  (property "Datasheet" "http://www.ti.com/lit/ds/symlink/tl071.pdf" (at 276.86 119.38 0) (hide yes) (effects (font (size 1.27 1.27))))
  (property "Description" "Dual Low-Noise JFET-Input Operational Amplifiers, DIP-8/SOIC-8" (at 276.86 119.38 0) (hide yes) (effects (font (size 1.27 1.27))))
  (property "LCSC" "C6961" (at 276.86 119.38 0) (hide yes) (effects (font (size 1.27 1.27))))
  (property "MPN" "TL072CDT" (at 276.86 119.38 0) (hide yes) (effects (font (size 1.27 1.27))))
  (property "Manufacturer" "STMicroelectronics" (at 276.86 119.38 0) (hide yes) (effects (font (size 1.27 1.27))))
  (pin "4")
  (pin "8"))
 (symbol
  (lib_id "JLCPCB:CC0603KRX7R9BB104")
  (at 289.56 114.3 90)
  (unit 1)
  (exclude_from_sim no)
  (in_bom yes)
  (on_board yes)
  (dnp no)
  (property "Reference" "C18" (at 295.91 113.03 90) (effects (font (size 1.27 1.27))))
  (property "Value" "100n" (at 295.91 115.57 90) (effects (font (size 1.27 1.27))))
  (property "Footprint" "JLCPCB:C0603" (at 289.56 114.3 0) (hide yes) (effects (font (size 1.27 1.27))))
  (property "Datasheet" "https://lcsc.com/product-detail/Multilayer-Ceramic-Capacitors-MLCC-SMD-SMT_100nF-104-10-50V_C14663.html" (at 289.56 114.3 0) (hide yes) (effects (font (size 1.27 1.27))))
  (property "Description" "100nF (104) 10% 50V" (at 289.56 114.3 0) (hide yes) (effects (font (size 1.27 1.27))))
  (property "Manufacturer" "YAGEO" (at 289.56 114.3 0) (hide yes) (effects (font (size 1.27 1.27))))
  (property "MPN" "CC0603KRX7R9BB104" (at 289.56 114.3 0) (hide yes) (effects (font (size 1.27 1.27))))
  (property "LCSC Part" "C14663" (at 289.56 114.3 0) (hide yes) (effects (font (size 1.27 1.27))))
  (property "LCSC" "C14663" (at 289.56 114.3 0) (hide yes) (effects (font (size 1.27 1.27))))
  (pin "1")
  (pin "2"))
 (symbol
  (lib_id "JLCPCB:CC0603KRX7R9BB104")
  (at 289.56 124.46 90)
  (unit 1)
  (exclude_from_sim no)
  (in_bom yes)
  (on_board yes)
  (dnp no)
  (property "Reference" "C19" (at 295.91 123.19 90) (effects (font (size 1.27 1.27))))
  (property "Value" "100n" (at 295.91 125.73 90) (effects (font (size 1.27 1.27))))
  (property "Footprint" "JLCPCB:C0603" (at 289.56 124.46 0) (hide yes) (effects (font (size 1.27 1.27))))
  (property "Datasheet" "https://lcsc.com/product-detail/Multilayer-Ceramic-Capacitors-MLCC-SMD-SMT_100nF-104-10-50V_C14663.html" (at 289.56 124.46 0) (hide yes) (effects (font (size 1.27 1.27))))
  (property "Description" "100nF (104) 10% 50V" (at 289.56 124.46 0) (hide yes) (effects (font (size 1.27 1.27))))
  (property "Manufacturer" "YAGEO" (at 289.56 124.46 0) (hide yes) (effects (font (size 1.27 1.27))))
  (property "MPN" "CC0603KRX7R9BB104" (at 289.56 124.46 0) (hide yes) (effects (font (size 1.27 1.27))))
  (property "LCSC Part" "C14663" (at 289.56 124.46 0) (hide yes) (effects (font (size 1.27 1.27))))
  (property "LCSC" "C14663" (at 289.56 124.46 0) (hide yes) (effects (font (size 1.27 1.27))))
  (pin "1")
  (pin "2"))
 (symbol
  (lib_id "power:+12V")
  (at 274.32 106.68 0)
  (unit 1)
  (exclude_from_sim no)
  (in_bom yes)
  (on_board yes)
  (dnp no)
  (property "Reference" "#PWR207" (at 274.32 102.87 0) (hide yes) (effects (font (size 1.27 1.27))))
  (property "Value" "+12V" (at 274.32 102.87 0) (effects (font (size 1.27 1.27))))
  (property "Footprint" "" (at 274.32 106.68 0) (hide yes) (effects (font (size 1.27 1.27))))
  (property "Datasheet" "" (at 274.32 106.68 0) (hide yes) (effects (font (size 1.27 1.27))))
  (property "Description" "Power symbol creates a global label with name \\\"+12V\\\"" (at 274.32 106.68 0) (hide yes) (effects (font (size 1.27 1.27))))
  (pin "1"))
 (symbol
  (lib_id "power:-12V")
  (at 274.32 132.08 180)
  (unit 1)
  (exclude_from_sim no)
  (in_bom yes)
  (on_board yes)
  (dnp no)
  (property "Reference" "#PWR208" (at 274.32 128.27 0) (hide yes) (effects (font (size 1.27 1.27))))
  (property "Value" "-12V" (at 274.32 137.16 0) (effects (font (size 1.27 1.27))))
  (property "Footprint" "" (at 274.32 132.08 0) (hide yes) (effects (font (size 1.27 1.27))))
  (property "Datasheet" "" (at 274.32 132.08 0) (hide yes) (effects (font (size 1.27 1.27))))
  (property "Description" "Power symbol creates a global label with name \\\"-12V\\\"" (at 274.32 132.08 0) (hide yes) (effects (font (size 1.27 1.27))))
  (pin "1"))
 (symbol
  (lib_id "power:GNDA")
  (at 304.8 121.92 0)
  (unit 1)
  (exclude_from_sim no)
  (in_bom yes)
  (on_board yes)
  (dnp no)
  (property "Reference" "#PWR209" (at 304.8 118.11 0) (hide yes) (effects (font (size 1.27 1.27))))
  (property "Value" "GNDA" (at 304.8 127 0) (effects (font (size 1.27 1.27))))
  (property "Footprint" "" (at 304.8 121.92 0) (hide yes) (effects (font (size 1.27 1.27))))
  (property "Datasheet" "" (at 304.8 121.92 0) (hide yes) (effects (font (size 1.27 1.27))))
  (property "Description" "Power symbol creates a global label with name \\\"GNDA\\\" , analog ground" (at 304.8 121.92 0) (hide yes) (effects (font (size 1.27 1.27))))
  (pin "1"))
 (embedded_fonts no))
